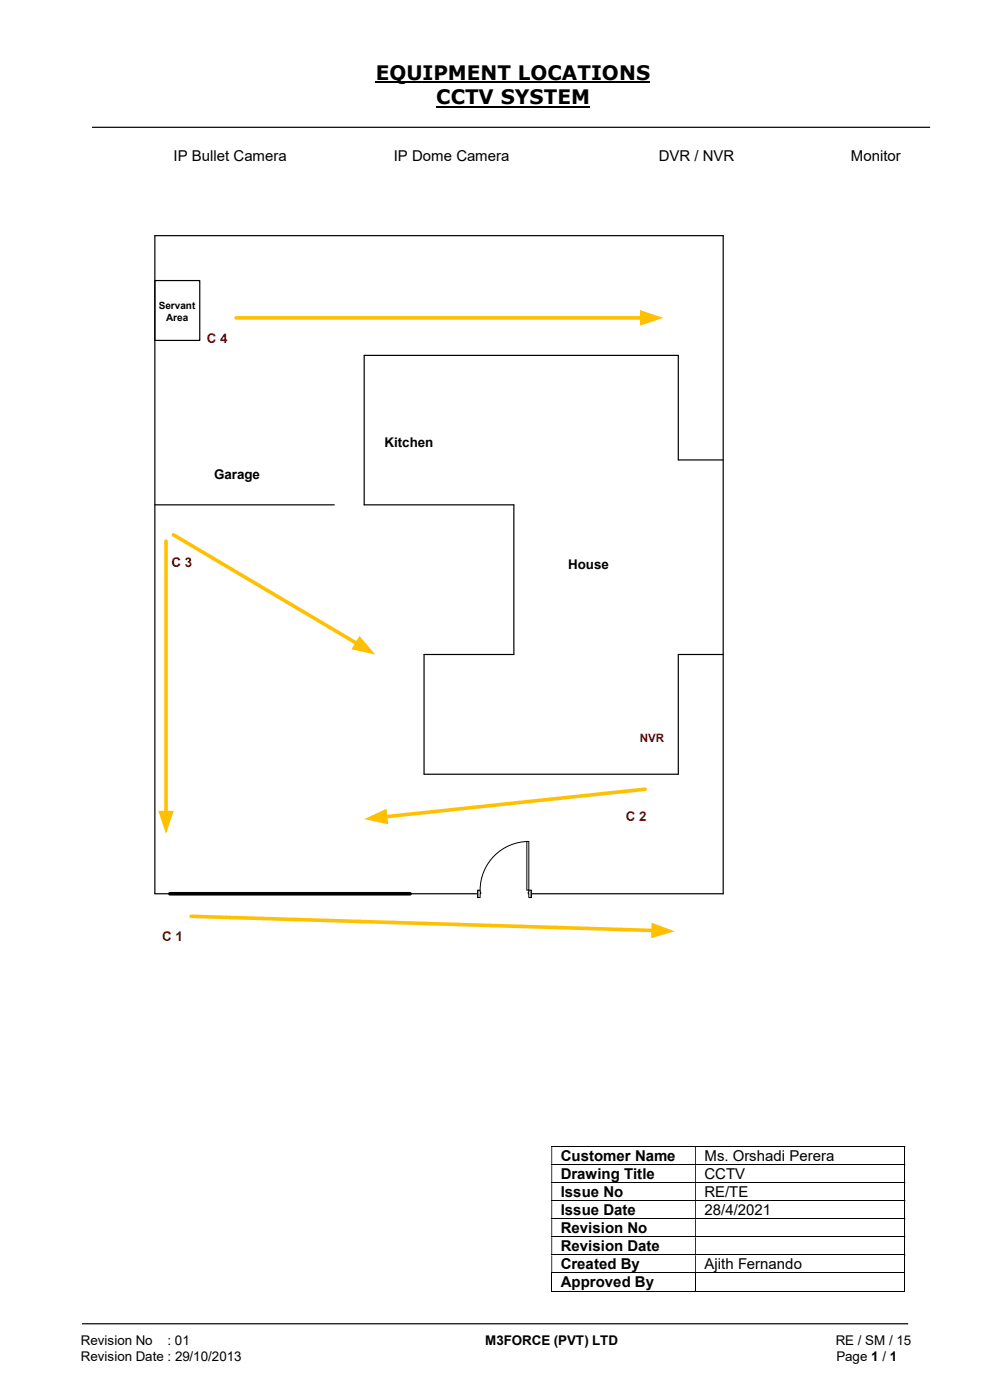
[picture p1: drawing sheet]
<svg xmlns="http://www.w3.org/2000/svg" width="210mm" height="297mm" viewBox="0 0 210 297" stroke-linecap="round" stroke-linejoin="round" font-family="sans-serif">
<path d="M79.7 17.5h58.2M92.5 22.6h32.6" fill="none" stroke="#000" stroke-width=".42"/>
<path d="M19.5 27h177.8M17.4 280.8h175.3" fill="none" stroke="#000" stroke-width=".25"/>
<g fill="none" stroke="#000" stroke-width=".21">
<path d="M117 243.2h74.9M117 247.1h74.9M117 250.9h74.9M117 254.7h74.9M117 258.6h74.9M192 243.3v3.7M192 247.2v3.6M192 251v3.6M192 254.8v3.7M192 258.7v3.6M117 262.4h74.9M117 266.2h74.9"/>
<path d="M117 270h74.9M117 273.9h30.4M117.1 270.1v3.9M147.5 270.1v3.9M147.6 273.9h44.3M192 262.5v3.6M192 266.3v3.7M192 270.1v3.9"/>
</g>
<g fill="#000">
<path d="M191.9 243.2h.2v.1h-.2zM117 243.3h.1v3.7h-.1zM147.4 243.3h.2v3.7h-.2z" fill-rule="evenodd"/>
<path d="M191.9 247h.2v.2h-.2zM117 247.2h.1v3.6h-.1zM147.4 247.2h.2v3.6h-.2z" fill-rule="evenodd"/>
<path d="M191.9 250.8h.2v.2h-.2zM117 251h.1v3.6h-.1zM147.4 251h.2v3.6h-.2z" fill-rule="evenodd"/>
<path d="M191.9 254.6h.2v.2h-.2zM117 254.8h.1v3.7h-.1zM147.4 254.8h.2v3.7h-.2z" fill-rule="evenodd"/>
<path d="M191.9 258.5h.2v.2h-.2zM117 258.7h.1v3.6h-.1zM147.4 258.7h.2v3.6h-.2z" fill-rule="evenodd"/>
<path d="M191.9 262.3h.2v.2h-.2zM117 262.5h.1v3.6h-.1zM147.4 262.5h.2v3.6h-.2z" fill-rule="evenodd"/>
<path d="M191.9 266.1h.2v.2h-.2zM117 266.3h.1v3.7h-.1zM147.4 266.3h.2v3.7h-.2z" fill-rule="evenodd"/>
</g>
<path d="M191.9 270h.2v.1h-.2zM191.9 273.8h.2v.2h-.2z" fill="#000"/>
<path d="M32.9 59.5h9.5v12.7h-9.5z" fill="#fff"/>
<path d="M32.9 59.5h9.5v12.7h-9.5zM32.9 50h120.5v139.6h-120.5zM153.4 97.6h-9.5v-22.2h-66.6v31.7h31.7v31.8h-19v25.4h53.9v-25.4h9.5M32.9 107.1h38" fill="none" stroke="#000" stroke-width=".25"/>
<path d="M36 189.6h51" fill="none" stroke="#000" stroke-width=".76"/>
<path d="M50.1 67.4h86.1" fill="none" stroke="#ffc000" stroke-width=".76"/>
<path d="M135.8 65.8l4.9 1.6-4.9 1.7z" fill="#ffc000"/>
<path d="M35.2 114.8v57.6" fill="none" stroke="#ffc000" stroke-width=".76"/>
<path d="M33.6 172h3.3l-1.7 4.9z" fill="#ffc000"/>
<path d="M136.9 167.4l-55.1 5.9" fill="none" stroke="#ffc000" stroke-width=".76"/>
<path d="M77.3 173.8l4.7-2.2 .4 3.3z" fill="#ffc000"/>
<path d="M40.6 194.4l98 3" fill="none" stroke="#ffc000" stroke-width=".76"/>
<path d="M138.2 195.7l4.9 1.9-5 1.5z" fill="#ffc000"/>
<path d="M101.3 188.8h11.4v1.7h-11.4z" fill="#fff"/>
<path d="M101.3 188.8h11.4v1.7h-11.4z" fill="none" stroke="#fff" stroke-width=".21"/>
<path d="M112.2 188.8v1.6h.5v-1.6zM101.3 188.8h.6v1.6h-.6z" fill-rule="evenodd" fill="#fff"/>
<path d="M101.9 189.2v-.4h-.6v1.6h.6v-.8M112.2 189.2v-.4h.5v1.6h-.5v-.8" fill="none" stroke="#000" stroke-width=".21"/>
<path d="M112.1 189.2v.4h.1v-.4zM101.9 189.2h.1v.4h-.1z" fill-rule="evenodd" fill="#fff"/>
<path d="M112.2 178.5a10.3 10.3 0 0 0-10.3 10.3M101.3 188.8v1.6M101.9 189.2h.1v.4h-.1M112.2 189.2h-.1v.4h.1M112.7 188.8v1.6" fill="none" stroke="#000" stroke-width=".21"/>
<path d="M111.8 178.5h.4v10.3h-.4z" fill="#fff"/>
<path d="M111.8 178.5h.4v10.3h-.4z" fill="none" stroke="#000" stroke-width=".21"/>
<path d="M36.8 113.5l38.9 23" fill="none" stroke="#ffc000" stroke-width=".76"/>
<path d="M76.2 134.9l3.4 4-5.1-1.1z" fill="#ffc000"/>
<g font-size="4.2">
<text x="79.7" y="17">EQUIPMENT LOCATIONS</text>
<text x="92.5" y="22.1">CCTV SYSTEM</text>
</g>
<g font-size="3.2">
<text x="36.8" y="34.1">IP Bullet Camera</text>
<text x="83.5" y="34.1">IP Dome Camera</text>
<text x="139.8" y="34.1">DVR / NVR</text>
<text x="180.5" y="34.1">Monitor</text>
<text x="119" y="246.3">Customer Name</text>
<text x="119" y="250.1">Drawing Title</text>
<text x="149.4" y="246.3">Ms. Orshadi Perera</text>
<text x="149.4" y="250.1">CCTV</text>
<text x="119" y="254">Issue No</text>
<text x="119" y="257.8">Issue Date</text>
<text x="149.4" y="254">RE/TE</text>
<text x="149.4" y="257.8">28/4/2021</text>
<text x="119" y="261.6">Revision No</text>
<text x="119" y="265.4">Revision Date</text>
<text x="119" y="269.3">Created By</text>
<text x="149.4" y="269.3">Ajith Fernando</text>
<text x="119" y="273.1">Approved By</text>
</g>
<g font-size="2.8" fill="#c00000">
<text x="43.9" y="72.7">C 4</text>
<text x="36.4" y="120.3">C 3</text>
<text x="132.8" y="174.2">C 2</text>
<text x="34.4" y="199.6">C 1</text>
</g>
<g font-size="2.8">
<text x="81.6" y="94.9">Kitchen</text>
<text x="45.4" y="101.6">Garage</text>
<text x="120.5" y="120.7">House</text>
<text x="17.1" y="285.4">Revision No</text>
<text x="35.5" y="285.4">: 01</text>
<text x="102.9" y="285.4">M3FORCE (PVT) LTD</text>
<text x="177.3" y="285.4">RE / SM / 15</text>
<text x="17.1" y="288.7">Revision Date : 29/10/2013</text>
<text x="177.4" y="288.7">Page 1 / 1</text>
</g>
<text font-size="2.5" fill="#c00000" x="135.7" y="157.4">NVR</text>
<g font-size="2.1">
<text x="33.7" y="65.6">Servant</text>
<text x="35.2" y="68.1">Area</text>
</g>
</svg>
